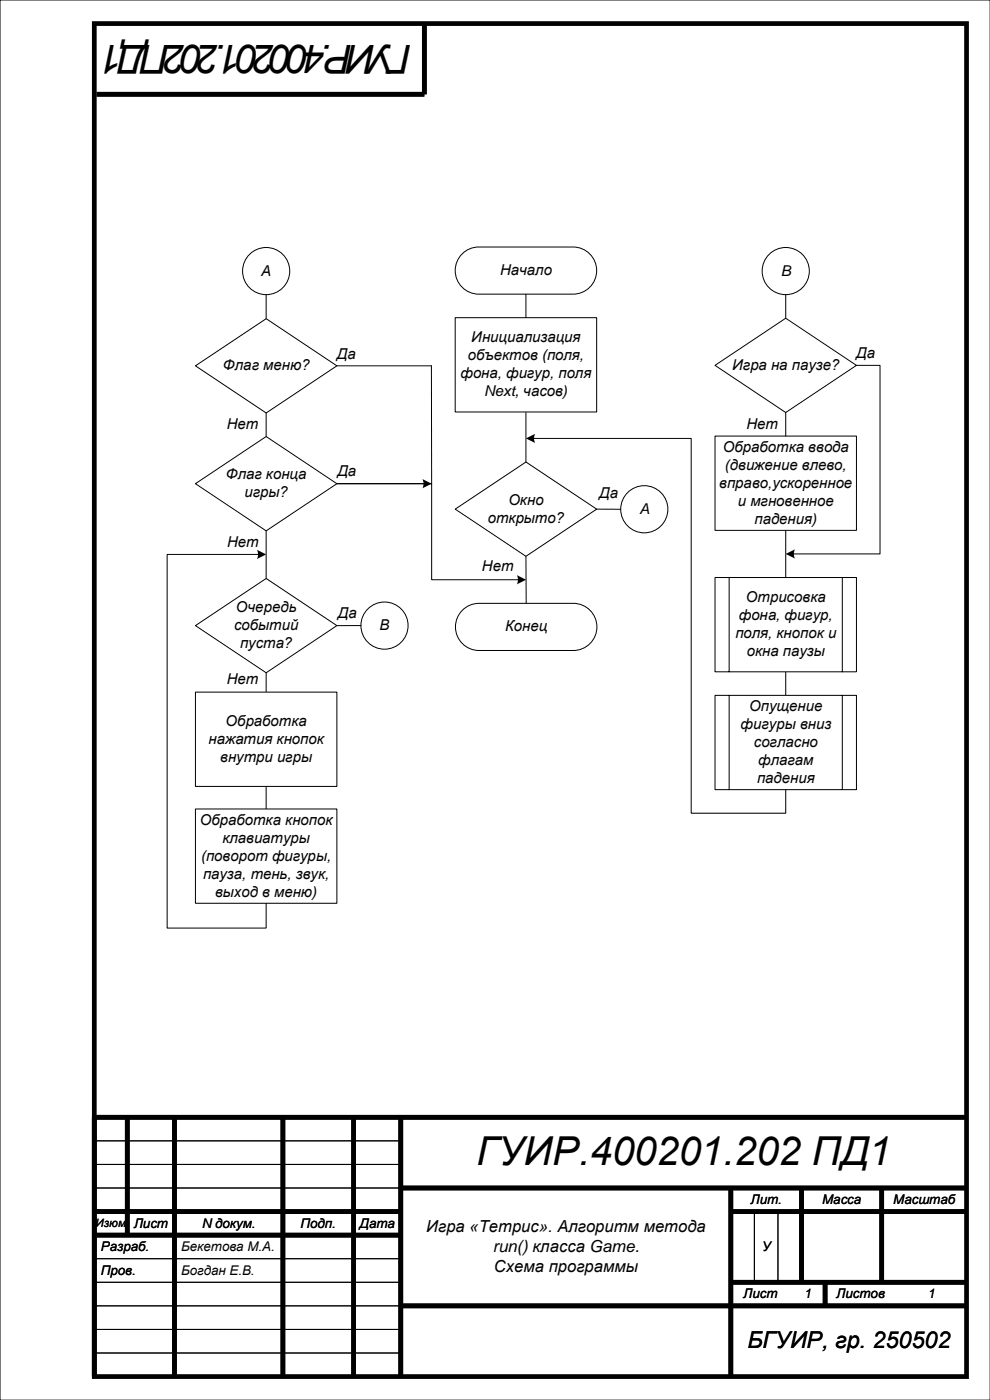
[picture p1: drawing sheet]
<svg xmlns="http://www.w3.org/2000/svg" width="210mm" height="297mm" viewBox="0 0 210 297" stroke-linecap="round" stroke-linejoin="round" font-family="sans-serif">
<path d="M0 0h210v297h-210zM20 242h65M20 247h65M20 252h65M160 257v15M165 257v15M20 272h65M20 277h65M20 267h65M20 282h65M20 287h65" fill="none" stroke="#000" stroke-width=".21"/>
<g fill="none" stroke="#000" stroke-width="1" stroke-linecap="butt">
<path d="M20 5h185v287h-185zM90 5v15h-69.5M27 237v25M37 237v55M60 237v55M75 237v55M85 237v55M205 237h-185v55M20 257h65M85 252h120M155 252v40M155 257h50"/>
<path d="M170 252v20M187 252v20M20 262h65M85 277h120M155 272h50M175 272v5"/>
</g>
<path d="M97.7 54.2a5 5 0 0 1 3.9-1.8h19.9a5 5 0 0 1 5 5 5 5 0 0 1-5 5h-19.9a5 5 0 0 1-4.6-2.9 5 5 0 0 1 .7-5.3z" fill-rule="evenodd" fill="#fff"/>
<path d="M97.7 54.2a5 5 0 0 1 3.9-1.8h19.9a5 5 0 0 1 5 5 5 5 0 0 1-5 5h-19.9a5 5 0 0 1-4.6-2.9 5 5 0 0 1 .7-5.3z" fill="none" stroke="#000" stroke-width=".21"/>
<path d="M96.5 67.4h30v20h-30z" fill-rule="evenodd" fill="#fff"/>
<path d="M96.5 67.4h30v20h-30z" fill="none" stroke="#000" stroke-width=".21"/>
<circle cx="56.5" cy="57.5" r="5" fill="#fff"/>
<circle cx="56.5" cy="57.5" r="5" fill="none" stroke="#000" stroke-width=".21"/>
<path d="M96.5 108l15-10 15 10-15 10z" fill-rule="evenodd" fill="#fff"/>
<path d="M96.5 108l15-10 15 10-15 10z" fill="none" stroke="#000" stroke-width=".21"/>
<path d="M151.6 92.5h30v20h-30z" fill-rule="evenodd" fill="#fff"/>
<path d="M151.6 92.5h30v20h-30z" fill="none" stroke="#000" stroke-width=".21"/>
<circle cx="136.7" cy="108" r="5" fill="#fff"/>
<circle cx="136.7" cy="108" r="5" fill="none" stroke="#000" stroke-width=".21"/>
<circle cx="81.6" cy="132.7" r="5" fill="#fff"/>
<g fill="none" stroke="#000" stroke-width=".21">
<path d="M56.5 62.5v5.1M111.5 62.4v5M111.5 118l.1 10M166.6 142.5v5"/>
<circle cx="81.6" cy="132.7" r="5"/>
</g>
<circle cx="166.7" cy="57.5" r="5" fill="#fff"/>
<circle cx="166.7" cy="57.5" r="5" fill="none" stroke="#000" stroke-width=".21"/>
<path d="M98.4 129.2a5 5 0 0 1 3.2-1.2h20a5 5 0 0 1 5 5 5 5 0 0 1-5 5h-20a5 5 0 0 1-4.7-3.3 5 5 0 0 1 1.5-5.5z" fill-rule="evenodd" fill="#fff"/>
<path d="M111.5 87.5v10.5M98.4 129.2a5 5 0 0 1 3.2-1.2h20a5 5 0 0 1 5 5 5 5 0 0 1-5 5h-20a5 5 0 0 1-4.7-3.3 5 5 0 0 1 1.5-5.5z" fill="none" stroke="#000" stroke-width=".21"/>
<path d="M151.6 122.5h30v20h-30z" fill-rule="evenodd" fill="#fff"/>
<path d="M166.6 62.5v5M166.6 87.5v5M151.6 122.5h30v20h-30zM154.7 122.5v20M178.7 122.5v20" fill="none" stroke="#000" stroke-width=".21"/>
<path d="M41.5 77.6l15-10 15 10-15 10z" fill-rule="evenodd" fill="#fff"/>
<path d="M41.5 77.6l15-10 15 10-15 10zM56.5 87.6v5M71.5 102.6h18.6M126.5 108h5.1" fill="none" stroke="#000" stroke-width=".21"/>
<path d="M89.6 101.6l1.9 1-1.9 1 .2-.8z" fill-rule="evenodd" fill="#000"/>
<path d="M41.5 102.6l15-10 15 10-15 10z" fill-rule="evenodd" fill="#fff"/>
<path d="M41.5 102.6l15-10 15 10-15 10zM56.5 112.6v10.1M71.5 102.6h20v20.4h18.6" fill="none" stroke="#000" stroke-width=".21"/>
<path d="M109.6 122l2 1-2 1 .2-1.2z" fill-rule="evenodd" fill="#000"/>
<path d="M41.5 132.7l15-10 15 10-15 10z" fill-rule="evenodd" fill="#fff"/>
<path d="M41.5 132.7l15-10 15 10-15 10zM76.5 132.7h-5M56.5 142.7v4.1" fill="none" stroke="#000" stroke-width=".21"/>
<path d="M41.5 146.8h30v20h-30z" fill-rule="evenodd" fill="#fff"/>
<path d="M41.5 146.8h30v20h-30zM56.5 166.8v4.8" fill="none" stroke="#000" stroke-width=".21"/>
<path d="M41.5 171.6h30v20h-30z" fill-rule="evenodd" fill="#fff"/>
<path d="M55 117.6h-19.5v79.3h21v-5.3M41.5 171.6h30v20h-30z" fill="none" stroke="#000" stroke-width=".21"/>
<path d="M54.5 116.6l2 1-2 1 .2-1.2z" fill-rule="evenodd" fill="#000"/>
<path d="M151.6 77.5l15-10 15 10-15 10z" fill-rule="evenodd" fill="#fff"/>
<path d="M151.6 77.5l15-10 15 10-15 10zM181.6 77.5h5.1v40h-18.6M166.6 112.5v10" fill="none" stroke="#000" stroke-width=".21"/>
<path d="M166.6 117.5l2-1-.2 .8 .2 1.2z" fill-rule="evenodd" fill="#000"/>
<path d="M151.6 147.5h30v20h-30z" fill-rule="evenodd" fill="#fff"/>
<path d="M71.5 77.6h20v25.1M113 93h33.6v79.5h20v-5M151.6 147.5h30v20h-30zM154.7 147.5v20M178.7 147.5v20" fill="none" stroke="#000" stroke-width=".21"/>
<path d="M111.5 93l2-1-.2 .8 .2 1.2z" fill-rule="evenodd" fill="#000"/>
<g font-size="8.5">
<text x="87.3" y="9.5" transform="rotate(-180 87.3 9.5)">ГУИР.400201.202ПД1</text>
<text x="101" y="247.1">ГУИР.400201.202 ПД1</text>
</g>
<text font-size="5" x="158.5" y="286">БГУИР, гр. 250502</text>
<g font-size="3.5">
<text x="90.4" y="261.3">Игра «Тетрис». Алгоритм метода</text>
<text x="104.5" y="265.6">run() класса Game.</text>
<text x="104.8" y="269.8">Схема программы</text>
</g>
<g font-size="3.2">
<text x="55.4" y="58.5">А</text>
<text x="106.1" y="58.4">Начало</text>
<text x="165.6" y="58.5">B</text>
<text x="71.5" y="76.1">Да</text>
<text x="99.2" y="76.4">объектов (поля,</text>
<text x="100" y="72.6">Инициализация</text>
<text x="181.6" y="76">Да</text>
<text x="47.3" y="78.6">Флаг меню?</text>
<text x="97.7" y="80.3">фона, фигур, поля</text>
<text x="155.3" y="78.5">Игра на паузе?</text>
<text x="102.7" y="84.1">Next, часов)</text>
<text x="48.1" y="91.1">Нет</text>
<text x="153.3" y="95.8">Обработка ввода</text>
<text x="158.3" y="91">Нет</text>
<text x="47.9" y="101.7">Флаг конца</text>
<text x="71.6" y="101.1">Да</text>
<text x="153.7" y="99.7">(движение влево,</text>
<text x="51.9" y="105.5">игры?</text>
<text x="107.8" y="107.1">Окно</text>
<text x="127.1" y="105.6">Да</text>
<text x="152.6" y="103.5">вправо,ускоренное</text>
<text x="156.5" y="107.3">и мгновенное</text>
<text x="103.5" y="110.9">открыто?</text>
<text x="135.6" y="109">A</text>
<text x="160" y="111.1">падения)</text>
<text x="48.2" y="116">Нет</text>
<text x="102.2" y="121.1">Нет</text>
<text x="50" y="129.9">Очередь</text>
<text x="71.7" y="131.2">Да</text>
<text x="156.7" y="131.6">фона, фигур,</text>
<text x="158.2" y="127.8">Отрисовка</text>
<text x="49.6" y="133.7">событий</text>
<text x="50.9" y="137.5">пуста?</text>
<text x="80.5" y="133.7">В</text>
<text x="107.1" y="133.9">Конец</text>
<text x="156" y="135.4">поля, кнопок и</text>
<text x="158.4" y="139.2">окна паузы</text>
<text x="48.1" y="145.1">Нет</text>
<text x="47.8" y="154">Обработка</text>
<text x="157.1" y="154.7">фигуры вниз</text>
<text x="158.9" y="150.9">Опущение</text>
<text x="44.2" y="157.8">нажатия кнопок</text>
<text x="46.7" y="161.6">внутри игры</text>
<text x="159.9" y="158.5">согласно</text>
<text x="160.6" y="166.1">падения</text>
<text x="160.8" y="162.3">флагам</text>
<text x="42.4" y="175">Обработка кнопок</text>
<text x="47.2" y="178.8">клавиатуры</text>
<text x="42.7" y="182.6">(поворот фигуры,</text>
<text x="43.1" y="186.4">пауза, тень, звук,</text>
<text x="45.6" y="190.2">выход в меню)</text>
</g>
<g font-size="2.8">
<text x="159.2" y="255.4">Лит.</text>
<text x="174.4" y="255.4">Масса</text>
<text x="189.4" y="255.4">Масштаб</text>
<text x="28.4" y="260.4">Лист</text>
<text x="42.8" y="260.4">N докум.</text>
<text x="63.8" y="260.4">Подп.</text>
<text x="76.3" y="260.4">Дата</text>
<text x="21.4" y="265.4">Разраб.</text>
<text x="38.4" y="265.4">Бекетова М.А.</text>
<text x="161.6" y="265.4">У</text>
<text x="21.4" y="270.4">Пров.</text>
<text x="38.4" y="270.4">Богдан Е.В.</text>
<text x="157.6" y="275.4">Лист</text>
<text x="170.5" y="275.4">1</text>
<text x="177.4" y="275.4">Листов</text>
<text x="196.7" y="275.4">1</text>
</g>
<text font-size="2.5" x="20.3" y="260.3">Изюм</text>
</svg>
